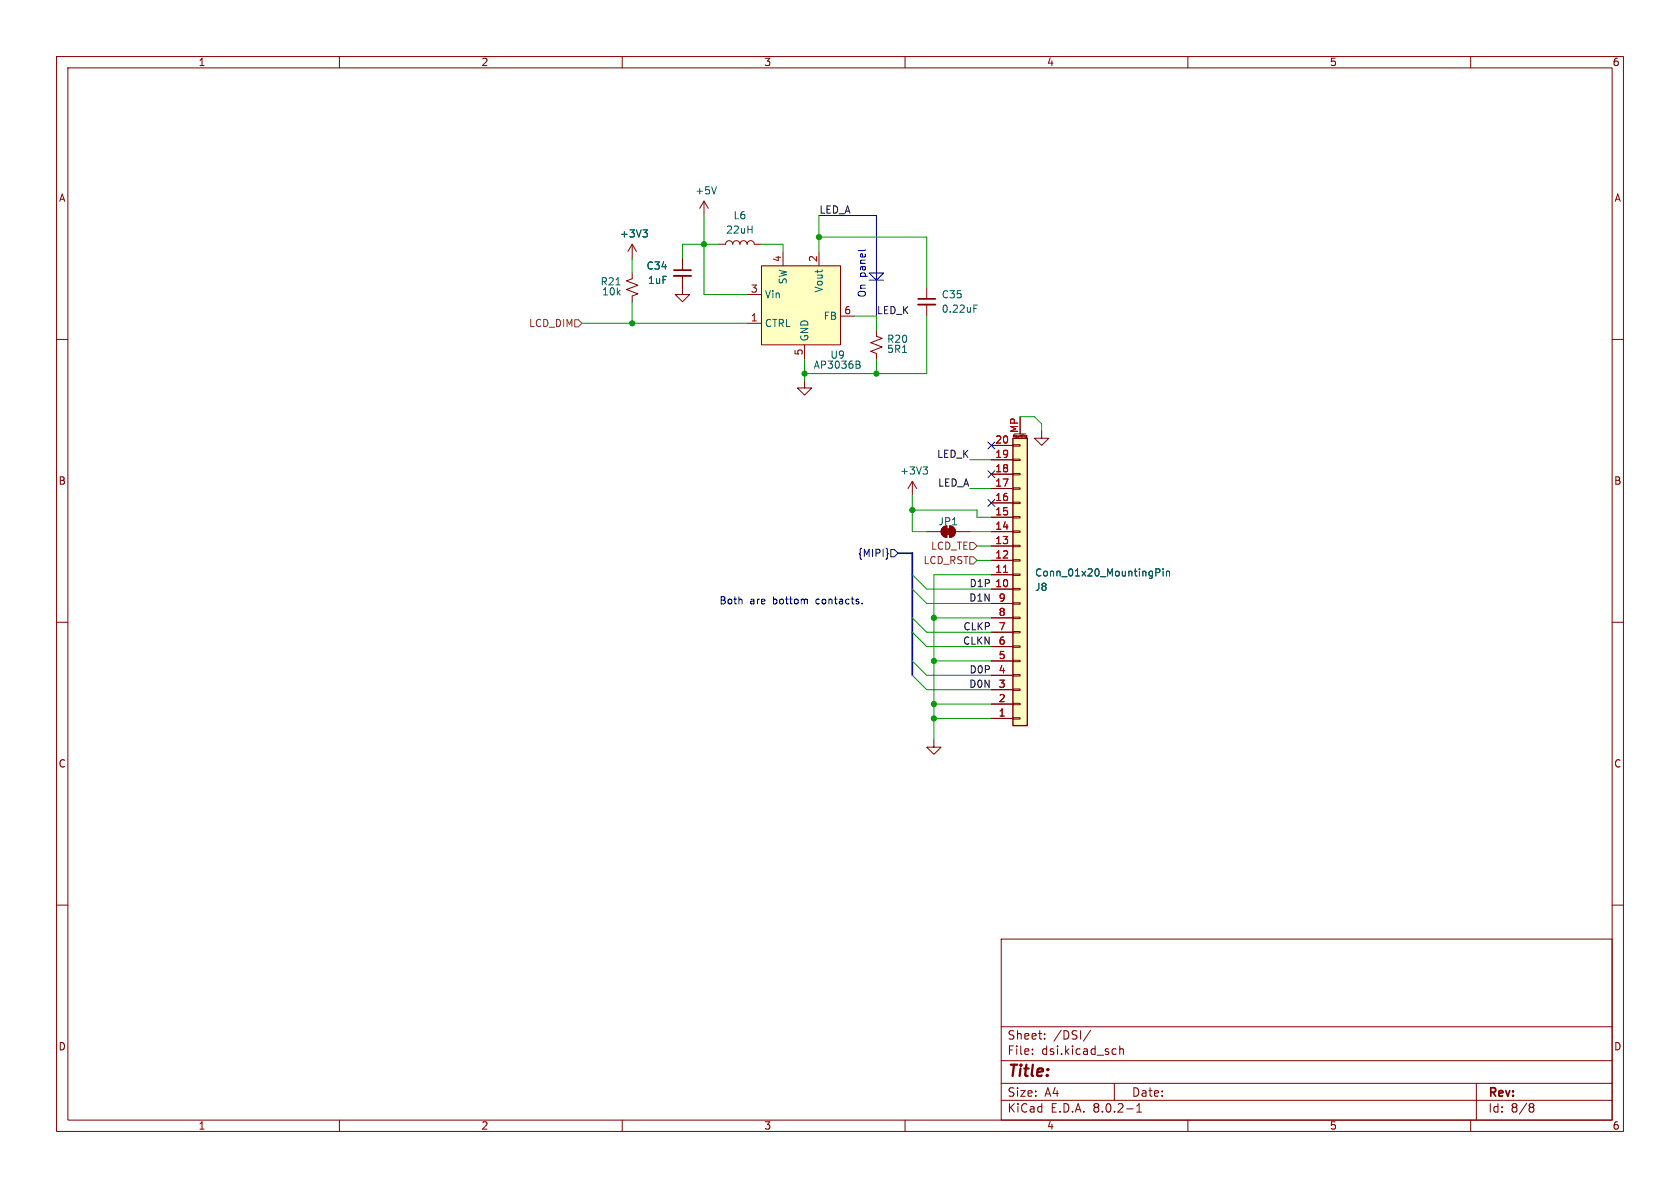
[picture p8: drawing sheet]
(kicad_sch
 (version 20231120)
 (generator "eeschema")
 (generator_version "8.0")
 (paper "A4")
 (lib_symbols
  (symbol "Connector_Generic_MountingPin:Conn_01x20_MountingPin"
   (pin_names
    (offset 1.016) hide) (exclude_from_sim no) (in_bom yes) (on_board yes)
   (property "Reference" "J" (at 0 25.4 0) (effects (font (size 1.27 1.27))))
   (property "Value" "Conn_01x20_MountingPin" (at 1.27 -27.94 0) (effects (font (size 1.27 1.27)) (justify left)))
   (property "Footprint" "" (at 0 0 0) (effects (font (size 1.27 1.27)) (hide yes)))
   (property "Datasheet" "~" (at 0 0 0) (effects (font (size 1.27 1.27)) (hide yes)))
   (property "Description" "Generic connectable mounting pin connector, single row, 01x20, script generated (kicad-library-utils/schlib/autogen/connector/)" (at 0 0 0) (effects (font (size 1.27 1.27)) (hide yes)))
   (symbol "Conn_01x20_MountingPin_1_1"
    (rectangle (start -1.27 -25.273) (end 0 -25.527) (stroke (width 0.1524) (type default)) (fill (type none)))
    (rectangle (start -1.27 -22.733) (end 0 -22.987) (stroke (width 0.1524) (type default)) (fill (type none)))
    (rectangle (start -1.27 -20.193) (end 0 -20.447) (stroke (width 0.1524) (type default)) (fill (type none)))
    (rectangle (start -1.27 -17.653) (end 0 -17.907) (stroke (width 0.1524) (type default)) (fill (type none)))
    (rectangle (start -1.27 -15.113) (end 0 -15.367) (stroke (width 0.1524) (type default)) (fill (type none)))
    (rectangle (start -1.27 -12.573) (end 0 -12.827) (stroke (width 0.1524) (type default)) (fill (type none)))
    (rectangle (start -1.27 -10.033) (end 0 -10.287) (stroke (width 0.1524) (type default)) (fill (type none)))
    (rectangle (start -1.27 -7.493) (end 0 -7.747) (stroke (width 0.1524) (type default)) (fill (type none)))
    (rectangle (start -1.27 -4.953) (end 0 -5.207) (stroke (width 0.1524) (type default)) (fill (type none)))
    (rectangle (start -1.27 -2.413) (end 0 -2.667) (stroke (width 0.1524) (type default)) (fill (type none)))
    (rectangle (start -1.27 0.127) (end 0 -0.127) (stroke (width 0.1524) (type default)) (fill (type none)))
    (rectangle (start -1.27 2.667) (end 0 2.413) (stroke (width 0.1524) (type default)) (fill (type none)))
    (rectangle (start -1.27 5.207) (end 0 4.953) (stroke (width 0.1524) (type default)) (fill (type none)))
    (rectangle (start -1.27 7.747) (end 0 7.493) (stroke (width 0.1524) (type default)) (fill (type none)))
    (rectangle (start -1.27 10.287) (end 0 10.033) (stroke (width 0.1524) (type default)) (fill (type none)))
    (rectangle (start -1.27 12.827) (end 0 12.573) (stroke (width 0.1524) (type default)) (fill (type none)))
    (rectangle (start -1.27 15.367) (end 0 15.113) (stroke (width 0.1524) (type default)) (fill (type none)))
    (rectangle (start -1.27 17.907) (end 0 17.653) (stroke (width 0.1524) (type default)) (fill (type none)))
    (rectangle (start -1.27 20.447) (end 0 20.193) (stroke (width 0.1524) (type default)) (fill (type none)))
    (rectangle (start -1.27 22.987) (end 0 22.733) (stroke (width 0.1524) (type default)) (fill (type none)))
    (rectangle (start -1.27 24.13) (end 1.27 -26.67) (stroke (width 0.254) (type default)) (fill (type background)))
    (polyline (pts (xy -1.016 -27.432) (xy 1.016 -27.432)) (stroke (width 0.1524) (type default)) (fill (type none)))
    (text "Mounting" (at 0 -27.051 0) (effects (font (size 0.381 0.381))))
    (pin passive line (at -5.08 22.86 0) (length 3.81) (name "Pin_1" (effects (font (size 1.27 1.27)))) (number "1" (effects (font (size 1.27 1.27)))))
    (pin passive line (at -5.08 0 0) (length 3.81) (name "Pin_10" (effects (font (size 1.27 1.27)))) (number "10" (effects (font (size 1.27 1.27)))))
    (pin passive line (at -5.08 -2.54 0) (length 3.81) (name "Pin_11" (effects (font (size 1.27 1.27)))) (number "11" (effects (font (size 1.27 1.27)))))
    (pin passive line (at -5.08 -5.08 0) (length 3.81) (name "Pin_12" (effects (font (size 1.27 1.27)))) (number "12" (effects (font (size 1.27 1.27)))))
    (pin passive line (at -5.08 -7.62 0) (length 3.81) (name "Pin_13" (effects (font (size 1.27 1.27)))) (number "13" (effects (font (size 1.27 1.27)))))
    (pin passive line (at -5.08 -10.16 0) (length 3.81) (name "Pin_14" (effects (font (size 1.27 1.27)))) (number "14" (effects (font (size 1.27 1.27)))))
    (pin passive line (at -5.08 -12.7 0) (length 3.81) (name "Pin_15" (effects (font (size 1.27 1.27)))) (number "15" (effects (font (size 1.27 1.27)))))
    (pin passive line (at -5.08 -15.24 0) (length 3.81) (name "Pin_16" (effects (font (size 1.27 1.27)))) (number "16" (effects (font (size 1.27 1.27)))))
    (pin passive line (at -5.08 -17.78 0) (length 3.81) (name "Pin_17" (effects (font (size 1.27 1.27)))) (number "17" (effects (font (size 1.27 1.27)))))
    (pin passive line (at -5.08 -20.32 0) (length 3.81) (name "Pin_18" (effects (font (size 1.27 1.27)))) (number "18" (effects (font (size 1.27 1.27)))))
    (pin passive line (at -5.08 -22.86 0) (length 3.81) (name "Pin_19" (effects (font (size 1.27 1.27)))) (number "19" (effects (font (size 1.27 1.27)))))
    (pin passive line (at -5.08 20.32 0) (length 3.81) (name "Pin_2" (effects (font (size 1.27 1.27)))) (number "2" (effects (font (size 1.27 1.27)))))
    (pin passive line (at -5.08 -25.4 0) (length 3.81) (name "Pin_20" (effects (font (size 1.27 1.27)))) (number "20" (effects (font (size 1.27 1.27)))))
    (pin passive line (at -5.08 17.78 0) (length 3.81) (name "Pin_3" (effects (font (size 1.27 1.27)))) (number "3" (effects (font (size 1.27 1.27)))))
    (pin passive line (at -5.08 15.24 0) (length 3.81) (name "Pin_4" (effects (font (size 1.27 1.27)))) (number "4" (effects (font (size 1.27 1.27)))))
    (pin passive line (at -5.08 12.7 0) (length 3.81) (name "Pin_5" (effects (font (size 1.27 1.27)))) (number "5" (effects (font (size 1.27 1.27)))))
    (pin passive line (at -5.08 10.16 0) (length 3.81) (name "Pin_6" (effects (font (size 1.27 1.27)))) (number "6" (effects (font (size 1.27 1.27)))))
    (pin passive line (at -5.08 7.62 0) (length 3.81) (name "Pin_7" (effects (font (size 1.27 1.27)))) (number "7" (effects (font (size 1.27 1.27)))))
    (pin passive line (at -5.08 5.08 0) (length 3.81) (name "Pin_8" (effects (font (size 1.27 1.27)))) (number "8" (effects (font (size 1.27 1.27)))))
    (pin passive line (at -5.08 2.54 0) (length 3.81) (name "Pin_9" (effects (font (size 1.27 1.27)))) (number "9" (effects (font (size 1.27 1.27)))))
    (pin passive line (at 0 -30.48 90) (length 3.048) (name "MountPin" (effects (font (size 1.27 1.27)))) (number "MP" (effects (font (size 1.27 1.27)))))))
  (symbol "Device:C_Small"
   (pin_numbers hide)
   (pin_names
    (offset 0.254) hide) (exclude_from_sim no) (in_bom yes) (on_board yes)
   (property "Reference" "C" (at 0.254 1.778 0) (effects (font (size 1.27 1.27)) (justify left)))
   (property "Value" "C_Small" (at 0.254 -2.032 0) (effects (font (size 1.27 1.27)) (justify left)))
   (property "Footprint" "" (at 0 0 0) (effects (font (size 1.27 1.27)) (hide yes)))
   (property "Datasheet" "~" (at 0 0 0) (effects (font (size 1.27 1.27)) (hide yes)))
   (property "Description" "Unpolarized capacitor, small symbol" (at 0 0 0) (effects (font (size 1.27 1.27)) (hide yes)))
   (symbol "C_Small_0_1"
    (polyline (pts (xy -1.524 -0.508) (xy 1.524 -0.508)) (stroke (width 0.3302) (type default)) (fill (type none)))
    (polyline (pts (xy -1.524 0.508) (xy 1.524 0.508)) (stroke (width 0.3048) (type default)) (fill (type none))))
   (symbol "C_Small_1_1"
    (pin passive line (at 0 2.54 270) (length 2.032) (name "~" (effects (font (size 1.27 1.27)))) (number "1" (effects (font (size 1.27 1.27)))))
    (pin passive line (at 0 -2.54 90) (length 2.032) (name "~" (effects (font (size 1.27 1.27)))) (number "2" (effects (font (size 1.27 1.27)))))))
  (symbol "Device:L"
   (pin_numbers hide)
   (pin_names
    (offset 1.016) hide) (exclude_from_sim no) (in_bom yes) (on_board yes)
   (property "Reference" "L" (at -1.27 0 90) (effects (font (size 1.27 1.27))))
   (property "Value" "L" (at 1.905 0 90) (effects (font (size 1.27 1.27))))
   (property "Footprint" "" (at 0 0 0) (effects (font (size 1.27 1.27)) (hide yes)))
   (property "Datasheet" "~" (at 0 0 0) (effects (font (size 1.27 1.27)) (hide yes)))
   (property "Description" "Inductor" (at 0 0 0) (effects (font (size 1.27 1.27)) (hide yes)))
   (symbol "L_0_1"
    (arc (start 0 -2.54) (mid 0.6323 -1.905) (end 0 -1.27) (stroke (width 0) (type default)) (fill (type none)))
    (arc (start 0 -1.27) (mid 0.6323 -0.635) (end 0 0) (stroke (width 0) (type default)) (fill (type none)))
    (arc (start 0 0) (mid 0.6323 0.635) (end 0 1.27) (stroke (width 0) (type default)) (fill (type none)))
    (arc (start 0 1.27) (mid 0.6323 1.905) (end 0 2.54) (stroke (width 0) (type default)) (fill (type none))))
   (symbol "L_1_1"
    (pin passive line (at 0 3.81 270) (length 1.27) (name "1" (effects (font (size 1.27 1.27)))) (number "1" (effects (font (size 1.27 1.27)))))
    (pin passive line (at 0 -3.81 90) (length 1.27) (name "2" (effects (font (size 1.27 1.27)))) (number "2" (effects (font (size 1.27 1.27)))))))
  (symbol "Device:R_Small_US"
   (pin_numbers hide)
   (pin_names
    (offset 0.254) hide) (exclude_from_sim no) (in_bom yes) (on_board yes)
   (property "Reference" "R" (at 0.762 0.508 0) (effects (font (size 1.27 1.27)) (justify left)))
   (property "Value" "R_Small_US" (at 0.762 -1.016 0) (effects (font (size 1.27 1.27)) (justify left)))
   (property "Footprint" "" (at 0 0 0) (effects (font (size 1.27 1.27)) (hide yes)))
   (property "Datasheet" "~" (at 0 0 0) (effects (font (size 1.27 1.27)) (hide yes)))
   (property "Description" "Resistor, small US symbol" (at 0 0 0) (effects (font (size 1.27 1.27)) (hide yes)))
   (symbol "R_Small_US_1_1"
    (polyline (pts (xy 0 0) (xy 1.016 -0.381) (xy 0 -0.762) (xy -1.016 -1.143) (xy 0 -1.524)) (stroke (width 0) (type default)) (fill (type none)))
    (polyline (pts (xy 0 1.524) (xy 1.016 1.143) (xy 0 0.762) (xy -1.016 0.381) (xy 0 0)) (stroke (width 0) (type default)) (fill (type none)))
    (pin passive line (at 0 2.54 270) (length 1.016) (name "~" (effects (font (size 1.27 1.27)))) (number "1" (effects (font (size 1.27 1.27)))))
    (pin passive line (at 0 -2.54 90) (length 1.016) (name "~" (effects (font (size 1.27 1.27)))) (number "2" (effects (font (size 1.27 1.27)))))))
  (symbol "Jumper:SolderJumper_2_Bridged"
   (pin_numbers hide)
   (pin_names
    (offset 0) hide) (exclude_from_sim yes) (in_bom no) (on_board yes)
   (property "Reference" "JP" (at 0 2.032 0) (effects (font (size 1.27 1.27))))
   (property "Value" "SolderJumper_2_Bridged" (at 0 -2.54 0) (effects (font (size 1.27 1.27))))
   (property "Footprint" "" (at 0 0 0) (effects (font (size 1.27 1.27)) (hide yes)))
   (property "Datasheet" "~" (at 0 0 0) (effects (font (size 1.27 1.27)) (hide yes)))
   (property "Description" "Solder Jumper, 2-pole, closed/bridged" (at 0 0 0) (effects (font (size 1.27 1.27)) (hide yes)))
   (symbol "SolderJumper_2_Bridged_0_1"
    (rectangle (start -0.508 0.508) (end 0.508 -0.508) (stroke (width 0) (type default)) (fill (type outline)))
    (arc (start -0.254 1.016) (mid -1.2656 0) (end -0.254 -1.016) (stroke (width 0) (type default)) (fill (type none)))
    (arc (start -0.254 1.016) (mid -1.2656 0) (end -0.254 -1.016) (stroke (width 0) (type default)) (fill (type outline)))
    (polyline (pts (xy -0.254 1.016) (xy -0.254 -1.016)) (stroke (width 0) (type default)) (fill (type none)))
    (polyline (pts (xy 0.254 1.016) (xy 0.254 -1.016)) (stroke (width 0) (type default)) (fill (type none)))
    (arc (start 0.254 -1.016) (mid 1.2656 0) (end 0.254 1.016) (stroke (width 0) (type default)) (fill (type none)))
    (arc (start 0.254 -1.016) (mid 1.2656 0) (end 0.254 1.016) (stroke (width 0) (type default)) (fill (type outline))))
   (symbol "SolderJumper_2_Bridged_1_1"
    (pin passive line (at -3.81 0 0) (length 2.54) (name "A" (effects (font (size 1.27 1.27)))) (number "1" (effects (font (size 1.27 1.27)))))
    (pin passive line (at 3.81 0 180) (length 2.54) (name "B" (effects (font (size 1.27 1.27)))) (number "2" (effects (font (size 1.27 1.27)))))))
  (symbol "Wlkr_Drivers:AP3036B" (exclude_from_sim no) (in_bom yes) (on_board yes)
   (property "Reference" "U" (at 11.938 -3.048 0) (effects (font (size 1.27 1.27)) (justify left)))
   (property "Value" "AP3036B" (at 8.636 -1.27 0) (effects (font (size 1.27 1.27)) (justify left)))
   (property "Footprint" "Package_TO_SOT_SMD:SOT-23-6" (at 0 2.54 0) (effects (font (size 1.27 1.27)) (hide yes)))
   (property "Datasheet" "" (at 0 2.54 0) (effects (font (size 1.27 1.27)) (hide yes)))
   (property "Description" "" (at 0 2.54 0) (effects (font (size 1.27 1.27)) (hide yes)))
   (symbol "AP3036B_1_1"
    (rectangle (start 0 13.97) (end 13.97 0) (stroke (width 0) (type default)) (fill (type background)))
    (pin input line (at -2.54 3.81 0) (length 2.54) (name "CTRL" (effects (font (size 1.27 1.27)))) (number "1" (effects (font (size 1.27 1.27)))))
    (pin input line (at 10.16 16.51 270) (length 2.54) (name "Vout" (effects (font (size 1.27 1.27)))) (number "2" (effects (font (size 1.27 1.27)))))
    (pin input line (at -2.54 8.89 0) (length 2.54) (name "Vin" (effects (font (size 1.27 1.27)))) (number "3" (effects (font (size 1.27 1.27)))))
    (pin input line (at 3.81 16.51 270) (length 2.54) (name "SW" (effects (font (size 1.27 1.27)))) (number "4" (effects (font (size 1.27 1.27)))))
    (pin input line (at 7.62 -2.54 90) (length 2.54) (name "GND" (effects (font (size 1.27 1.27)))) (number "5" (effects (font (size 1.27 1.27)))))
    (pin input line (at 16.51 5.08 180) (length 2.54) (name "FB" (effects (font (size 1.27 1.27)))) (number "6" (effects (font (size 1.27 1.27)))))))
  (symbol "hardware-rescue:+3V3-power"
   (power)
   (pin_names
    (offset 0)) (exclude_from_sim no) (in_bom yes) (on_board yes)
   (property "Reference" "#PWR" (at 0 -3.81 0) (effects (font (size 1.27 1.27)) (hide yes)))
   (property "Value" "power_+3V3" (at 0 3.556 0) (effects (font (size 1.27 1.27))))
   (property "Footprint" "" (at 0 0 0) (effects (font (size 1.27 1.27)) (hide yes)))
   (property "Datasheet" "" (at 0 0 0) (effects (font (size 1.27 1.27)) (hide yes)))
   (property "Description" "" (at 0 0 0) (effects (font (size 1.27 1.27)) (hide yes)))
   (symbol "+3V3-power_0_1"
    (polyline (pts (xy -0.762 1.27) (xy 0 2.54)) (stroke (width 0) (type solid)) (fill (type none)))
    (polyline (pts (xy 0 0) (xy 0 2.54)) (stroke (width 0) (type solid)) (fill (type none)))
    (polyline (pts (xy 0 2.54) (xy 0.762 1.27)) (stroke (width 0) (type solid)) (fill (type none))))
   (symbol "+3V3-power_1_1"
    (pin power_in line (at 0 0 90) (length 0) hide (name "+3V3" (effects (font (size 1.27 1.27)))) (number "1" (effects (font (size 1.27 1.27)))))))
  (symbol "hardware-rescue:GND-power"
   (power)
   (pin_names
    (offset 0)) (exclude_from_sim no) (in_bom yes) (on_board yes)
   (property "Reference" "#PWR" (at 0 -6.35 0) (effects (font (size 1.27 1.27)) (hide yes)))
   (property "Value" "power_GND" (at 0 -3.81 0) (effects (font (size 1.27 1.27))))
   (property "Footprint" "" (at 0 0 0) (effects (font (size 1.27 1.27)) (hide yes)))
   (property "Datasheet" "" (at 0 0 0) (effects (font (size 1.27 1.27)) (hide yes)))
   (property "Description" "" (at 0 0 0) (effects (font (size 1.27 1.27)) (hide yes)))
   (symbol "GND-power_0_1"
    (polyline (pts (xy 0 0) (xy 0 -1.27) (xy 1.27 -1.27) (xy 0 -2.54) (xy -1.27 -1.27) (xy 0 -1.27)) (stroke (width 0) (type solid)) (fill (type none))))
   (symbol "GND-power_1_1"
    (pin power_in line (at 0 0 270) (length 0) hide (name "GND" (effects (font (size 1.27 1.27)))) (number "1" (effects (font (size 1.27 1.27)))))))
  (symbol "power:+5V"
   (power)
   (pin_names
    (offset 0)) (exclude_from_sim no) (in_bom yes) (on_board yes)
   (property "Reference" "#PWR" (at 0 -3.81 0) (effects (font (size 1.27 1.27)) (hide yes)))
   (property "Value" "+5V" (at 0 3.556 0) (effects (font (size 1.27 1.27))))
   (property "Footprint" "" (at 0 0 0) (effects (font (size 1.27 1.27)) (hide yes)))
   (property "Datasheet" "" (at 0 0 0) (effects (font (size 1.27 1.27)) (hide yes)))
   (property "Description" "Power symbol creates a global label with name \"+5V\"" (at 0 0 0) (effects (font (size 1.27 1.27)) (hide yes)))
   (symbol "+5V_0_1"
    (polyline (pts (xy -0.762 1.27) (xy 0 2.54)) (stroke (width 0) (type default)) (fill (type none)))
    (polyline (pts (xy 0 0) (xy 0 2.54)) (stroke (width 0) (type default)) (fill (type none)))
    (polyline (pts (xy 0 2.54) (xy 0.762 1.27)) (stroke (width 0) (type default)) (fill (type none))))
   (symbol "+5V_1_1"
    (pin power_in line (at 0 0 90) (length 0) hide (name "+5V" (effects (font (size 1.27 1.27)))) (number "1" (effects (font (size 1.27 1.27))))))))
 (bus_alias "I2C"
  (members "SDA" "SCL"))
 (bus_alias "MIPI"
  (members "D0P" "D0N" "D1P" "D1N" "CLKP" "CLKN"))
 (junction
  (at 144.78 41.91)
  (diameter 0)
  (color 0 0 0 0))
 (junction
  (at 165.1 116.84)
  (diameter 0)
  (color 0 0 0 0))
 (junction
  (at 124.46 43.18)
  (diameter 0)
  (color 0 0 0 0))
 (junction
  (at 111.76 57.15)
  (diameter 0)
  (color 0 0 0 0))
 (junction
  (at 161.29 90.17)
  (diameter 0)
  (color 0 0 0 0))
 (junction
  (at 165.1 109.22)
  (diameter 0)
  (color 0 0 0 0))
 (junction
  (at 165.1 124.46)
  (diameter 0)
  (color 0 0 0 0))
 (junction
  (at 154.94 66.04)
  (diameter 0)
  (color 0 0 0 0))
 (junction
  (at 165.1 127)
  (diameter 0)
  (color 0 0 0 0))
 (junction
  (at 142.24 66.04)
  (diameter 0)
  (color 0 0 0 0))
 (no_connect
  (at 175.26 83.82))
 (no_connect
  (at 175.26 78.74))
 (no_connect
  (at 175.26 88.9))
 (bus_entry
  (at 161.29 119.38)
  (size 2.54 2.54)
  (stroke (width 0) (type default)))
 (bus_entry
  (at 161.29 116.84)
  (size 2.54 2.54)
  (stroke (width 0) (type default)))
 (bus_entry
  (at 161.29 109.22)
  (size 2.54 2.54)
  (stroke (width 0) (type default)))
 (bus_entry
  (at 161.29 104.14)
  (size 2.54 2.54)
  (stroke (width 0) (type default)))
 (bus_entry
  (at 161.29 111.76)
  (size 2.54 2.54)
  (stroke (width 0) (type default)))
 (bus_entry
  (at 161.29 101.6)
  (size 2.54 2.54)
  (stroke (width 0) (type default)))
 (wire
  (pts (xy 111.76 53.34) (xy 111.76 57.15))
  (stroke (width 0) (type default)))
 (wire
  (pts (xy 163.83 93.98) (xy 161.29 93.98))
  (stroke (width 0) (type default)))
 (wire
  (pts (xy 163.83 121.92) (xy 175.26 121.92))
  (stroke (width 0) (type default)))
 (wire
  (pts (xy 172.72 91.44) (xy 175.26 91.44))
  (stroke (width 0) (type default)))
 (wire
  (pts (xy 172.72 96.52) (xy 175.26 96.52))
  (stroke (width 0) (type default)))
 (polyline
  (pts (xy 154.94 38.1) (xy 154.94 55.88))
  (stroke (width 0) (type default)))
 (wire
  (pts (xy 175.26 93.98) (xy 171.45 93.98))
  (stroke (width 0) (type default)))
 (wire
  (pts (xy 111.76 57.15) (xy 132.08 57.15))
  (stroke (width 0) (type default)))
 (wire
  (pts (xy 111.76 45.72) (xy 111.76 48.26))
  (stroke (width 0) (type default)))
 (wire
  (pts (xy 142.24 63.5) (xy 142.24 66.04))
  (stroke (width 0) (type default)))
 (wire
  (pts (xy 182.88 73.66) (xy 184.15 74.93))
  (stroke (width 0) (type default)))
 (wire
  (pts (xy 163.83 114.3) (xy 175.26 114.3))
  (stroke (width 0) (type default)))
 (wire
  (pts (xy 163.83 104.14) (xy 175.26 104.14))
  (stroke (width 0) (type default)))
 (wire
  (pts (xy 165.1 124.46) (xy 165.1 127))
  (stroke (width 0) (type default)))
 (wire
  (pts (xy 132.08 52.07) (xy 124.46 52.07))
  (stroke (width 0) (type default)))
 (wire
  (pts (xy 165.1 116.84) (xy 165.1 124.46))
  (stroke (width 0) (type default)))
 (wire
  (pts (xy 171.45 86.36) (xy 175.26 86.36))
  (stroke (width 0) (type default)))
 (polyline
  (pts (xy 154.94 49.53) (xy 153.67 48.26))
  (stroke (width 0) (type default)))
 (wire
  (pts (xy 142.24 66.04) (xy 154.94 66.04))
  (stroke (width 0) (type default)))
 (wire
  (pts (xy 180.34 73.66) (xy 182.88 73.66))
  (stroke (width 0) (type default)))
 (wire
  (pts (xy 165.1 101.6) (xy 165.1 109.22))
  (stroke (width 0) (type default)))
 (wire
  (pts (xy 124.46 43.18) (xy 127 43.18))
  (stroke (width 0) (type default)))
 (bus
  (pts (xy 158.75 97.79) (xy 161.29 97.79))
  (stroke (width 0) (type default)))
 (wire
  (pts (xy 165.1 109.22) (xy 165.1 116.84))
  (stroke (width 0) (type default)))
 (wire
  (pts (xy 165.1 109.22) (xy 175.26 109.22))
  (stroke (width 0) (type default)))
 (wire
  (pts (xy 163.83 106.68) (xy 175.26 106.68))
  (stroke (width 0) (type default)))
 (wire
  (pts (xy 134.62 43.18) (xy 138.43 43.18))
  (stroke (width 0) (type default)))
 (wire
  (pts (xy 184.15 74.93) (xy 184.15 76.2))
  (stroke (width 0) (type default)))
 (polyline
  (pts (xy 144.78 38.1) (xy 154.94 38.1))
  (stroke (width 0) (type default)))
 (wire
  (pts (xy 163.83 41.91) (xy 163.83 50.8))
  (stroke (width 0) (type default)))
 (wire
  (pts (xy 165.1 116.84) (xy 175.26 116.84))
  (stroke (width 0) (type default)))
 (bus
  (pts (xy 161.29 97.79) (xy 161.29 101.6))
  (stroke (width 0) (type default)))
 (bus
  (pts (xy 161.29 104.14) (xy 161.29 109.22))
  (stroke (width 0) (type default)))
 (wire
  (pts (xy 165.1 127) (xy 165.1 130.81))
  (stroke (width 0) (type default)))
 (wire
  (pts (xy 142.24 66.04) (xy 142.24 67.31))
  (stroke (width 0) (type default)))
 (wire
  (pts (xy 124.46 43.18) (xy 124.46 52.07))
  (stroke (width 0) (type default)))
 (wire
  (pts (xy 171.45 81.28) (xy 175.26 81.28))
  (stroke (width 0) (type default)))
 (wire
  (pts (xy 165.1 127) (xy 175.26 127))
  (stroke (width 0) (type default)))
 (wire
  (pts (xy 172.72 90.17) (xy 161.29 90.17))
  (stroke (width 0) (type default)))
 (wire
  (pts (xy 124.46 38.1) (xy 124.46 43.18))
  (stroke (width 0) (type default)))
 (wire
  (pts (xy 161.29 90.17) (xy 161.29 93.98))
  (stroke (width 0) (type default)))
 (wire
  (pts (xy 172.72 90.17) (xy 172.72 91.44))
  (stroke (width 0) (type default)))
 (wire
  (pts (xy 154.94 55.88) (xy 154.94 58.42))
  (stroke (width 0) (type default)))
 (wire
  (pts (xy 163.83 111.76) (xy 175.26 111.76))
  (stroke (width 0) (type default)))
 (wire
  (pts (xy 163.83 55.88) (xy 163.83 66.04))
  (stroke (width 0) (type default)))
 (polyline
  (pts (xy 156.21 48.26) (xy 154.94 49.53))
  (stroke (width 0) (type default)))
 (wire
  (pts (xy 163.83 119.38) (xy 175.26 119.38))
  (stroke (width 0) (type default)))
 (wire
  (pts (xy 144.78 38.1) (xy 144.78 41.91))
  (stroke (width 0) (type default)))
 (wire
  (pts (xy 138.43 43.18) (xy 138.43 44.45))
  (stroke (width 0) (type default)))
 (wire
  (pts (xy 161.29 87.63) (xy 161.29 90.17))
  (stroke (width 0) (type default)))
 (wire
  (pts (xy 154.94 66.04) (xy 154.94 63.5))
  (stroke (width 0) (type default)))
 (wire
  (pts (xy 144.78 41.91) (xy 163.83 41.91))
  (stroke (width 0) (type default)))
 (polyline
  (pts (xy 153.67 48.26) (xy 156.21 48.26))
  (stroke (width 0) (type default)))
 (wire
  (pts (xy 175.26 101.6) (xy 165.1 101.6))
  (stroke (width 0) (type default)))
 (wire
  (pts (xy 144.78 41.91) (xy 144.78 44.45))
  (stroke (width 0) (type default)))
 (bus
  (pts (xy 161.29 116.84) (xy 161.29 119.38))
  (stroke (width 0) (type default)))
 (bus
  (pts (xy 161.29 111.76) (xy 161.29 116.84))
  (stroke (width 0) (type default)))
 (wire
  (pts (xy 163.83 66.04) (xy 154.94 66.04))
  (stroke (width 0) (type default)))
 (wire
  (pts (xy 102.87 57.15) (xy 111.76 57.15))
  (stroke (width 0) (type default)))
 (wire
  (pts (xy 172.72 99.06) (xy 175.26 99.06))
  (stroke (width 0) (type default)))
 (bus
  (pts (xy 161.29 101.6) (xy 161.29 104.14))
  (stroke (width 0) (type default)))
 (wire
  (pts (xy 165.1 124.46) (xy 175.26 124.46))
  (stroke (width 0) (type default)))
 (wire
  (pts (xy 151.13 55.88) (xy 154.94 55.88))
  (stroke (width 0) (type default)))
 (polyline
  (pts (xy 153.67 49.53) (xy 156.21 49.53))
  (stroke (width 0) (type default)))
 (bus
  (pts (xy 161.29 109.22) (xy 161.29 111.76))
  (stroke (width 0) (type default)))
 (wire
  (pts (xy 120.65 43.18) (xy 120.65 45.72))
  (stroke (width 0) (type default)))
 (wire
  (pts (xy 120.65 43.18) (xy 124.46 43.18))
  (stroke (width 0) (type default)))
 (text "Both are bottom contacts."
  (exclude_from_sim no)
  (at 139.954 106.426 0)
  (effects (font (size 1.27 1.27))))
 (text "On panel"
  (exclude_from_sim no)
  (at 152.4 48.514 90)
  (effects (font (size 1.27 1.27))))
 (label "D1N"
  (at 175.26 106.68 180)
  (fields_autoplaced yes)
  (effects (font (size 1.27 1.27)) (justify right bottom)))
 (label "LED_A"
  (at 171.45 86.36 180)
  (fields_autoplaced yes)
  (effects (font (size 1.27 1.27)) (justify right bottom)))
 (label "CLKP"
  (at 175.26 111.76 180)
  (fields_autoplaced yes)
  (effects (font (size 1.27 1.27)) (justify right bottom)))
 (label "LED_K"
  (at 171.45 81.28 180)
  (fields_autoplaced yes)
  (effects (font (size 1.27 1.27)) (justify right bottom)))
 (label "LED_K"
  (at 154.94 55.88 0)
  (fields_autoplaced yes)
  (effects (font (size 1.27 1.27)) (justify left bottom)))
 (label "D0P"
  (at 175.26 119.38 180)
  (fields_autoplaced yes)
  (effects (font (size 1.27 1.27)) (justify right bottom)))
 (label "D0N"
  (at 175.26 121.92 180)
  (fields_autoplaced yes)
  (effects (font (size 1.27 1.27)) (justify right bottom)))
 (label "LED_A"
  (at 144.78 38.1 0)
  (fields_autoplaced yes)
  (effects (font (size 1.27 1.27)) (justify left bottom)))
 (label "D1P"
  (at 175.26 104.14 180)
  (fields_autoplaced yes)
  (effects (font (size 1.27 1.27)) (justify right bottom)))
 (label "CLKN"
  (at 175.26 114.3 180)
  (fields_autoplaced yes)
  (effects (font (size 1.27 1.27)) (justify right bottom)))
 (hierarchical_label "LCD_RST"
  (shape input)
  (at 172.72 99.06 180)
  (fields_autoplaced yes)
  (effects (font (size 1.27 1.27)) (justify right)))
 (hierarchical_label "LCD_DIM"
  (shape input)
  (at 102.87 57.15 180)
  (fields_autoplaced yes)
  (effects (font (size 1.27 1.27)) (justify right)))
 (hierarchical_label "{MIPI}"
  (shape input)
  (at 158.75 97.79 180)
  (fields_autoplaced yes)
  (effects (font (size 1.27 1.27)) (justify right)))
 (hierarchical_label "LCD_TE"
  (shape input)
  (at 172.72 96.52 180)
  (fields_autoplaced yes)
  (effects (font (size 1.27 1.27)) (justify right)))
 (symbol
  (lib_id "Device:C_Small")
  (at 163.83 53.34 0)
  (mirror y)
  (unit 1)
  (exclude_from_sim no)
  (in_bom yes)
  (on_board yes)
  (dnp no)
  (property "Reference" "C35" (at 166.37 52.0762 0) (effects (font (size 1.27 1.27)) (justify right)))
  (property "Value" "0.22uF" (at 166.37 54.6162 0) (effects (font (size 1.27 1.27)) (justify right)))
  (property "Footprint" "Capacitor_SMD:C_0603_1608Metric" (at 163.83 53.34 0) (effects (font (size 1.27 1.27)) (hide yes)))
  (property "Datasheet" "~" (at 163.83 53.34 0) (effects (font (size 1.27 1.27)) (hide yes)))
  (property "Description" "Unpolarized capacitor, small symbol" (at 163.83 53.34 0) (effects (font (size 1.27 1.27)) (hide yes)))
  (property "MPN" "CC0603KRX7R7BB224" (at 163.83 53.34 0) (effects (font (size 1.27 1.27)) (hide yes)))
  (pin "2")
  (pin "1"))
 (symbol
  (lib_id "Connector_Generic_MountingPin:Conn_01x20_MountingPin")
  (at 180.34 104.14 0)
  (mirror x)
  (unit 1)
  (exclude_from_sim no)
  (in_bom yes)
  (on_board yes)
  (dnp no)
  (property "Reference" "J8" (at 182.88 103.7845 0) (effects (font (size 1.27 1.27)) (justify left)))
  (property "Value" "Conn_01x20_MountingPin" (at 182.88 101.2445 0) (effects (font (size 1.27 1.27)) (justify left)))
  (property "Footprint" "Connector_FFC-FPC:Hirose_FH12-20S-0.5SH_1x20-1MP_P0.50mm_Horizontal" (at 180.34 104.14 0) (effects (font (size 1.27 1.27)) (hide yes)))
  (property "Datasheet" "~" (at 180.34 104.14 0) (effects (font (size 1.27 1.27)) (hide yes)))
  (property "Description" "Generic connectable mounting pin connector, single row, 01x20, script generated (kicad-library-utils/schlib/autogen/connector/)" (at 180.34 104.14 0) (effects (font (size 1.27 1.27)) (hide yes)))
  (property "MPN" "FH12-20S-0.5SH(55)" (at 180.34 104.14 0) (effects (font (size 1.27 1.27)) (hide yes)))
  (pin "3")
  (pin "5")
  (pin "15")
  (pin "12")
  (pin "13")
  (pin "9")
  (pin "8")
  (pin "2")
  (pin "4")
  (pin "19")
  (pin "6")
  (pin "16")
  (pin "14")
  (pin "20")
  (pin "1")
  (pin "18")
  (pin "7")
  (pin "11")
  (pin "MP")
  (pin "10")
  (pin "17"))
 (symbol
  (lib_id "hardware-rescue:GND-power")
  (at 165.1 130.81 0)
  (mirror y)
  (unit 1)
  (exclude_from_sim no)
  (in_bom yes)
  (on_board yes)
  (dnp no)
  (property "Reference" "#PWR081" (at 165.1 137.16 0) (effects (font (size 1.27 1.27)) (hide yes)))
  (property "Value" "GND" (at 164.973 134.0612 90) (effects (font (size 1.27 1.27)) (justify right) (hide yes)))
  (property "Footprint" "" (at 165.1 130.81 0) (effects (font (size 1.27 1.27)) (hide yes)))
  (property "Datasheet" "" (at 165.1 130.81 0) (effects (font (size 1.27 1.27)) (hide yes)))
  (property "Description" "" (at 165.1 130.81 0) (effects (font (size 1.27 1.27)) (hide yes)))
  (pin "1"))
 (symbol
  (lib_id "Device:R_Small_US")
  (at 154.94 60.96 0)
  (unit 1)
  (exclude_from_sim no)
  (in_bom yes)
  (on_board yes)
  (dnp no)
  (property "Reference" "R20" (at 156.718 59.944 0) (effects (font (size 1.27 1.27)) (justify left)))
  (property "Value" "5R1" (at 156.718 61.722 0) (effects (font (size 1.27 1.27)) (justify left)))
  (property "Footprint" "Resistor_SMD:R_0402_1005Metric" (at 154.94 60.96 0) (effects (font (size 1.27 1.27)) (hide yes)))
  (property "Datasheet" "~" (at 154.94 60.96 0) (effects (font (size 1.27 1.27)) (hide yes)))
  (property "Description" "" (at 154.94 60.96 0) (effects (font (size 1.27 1.27)) (hide yes)))
  (property "MPN" "RC0402JR-075R1L" (at 153.67 55.88 0) (effects (font (size 1.27 1.27)) (hide yes)))
  (property "Tolerance" "~" (at 153.67 55.88 0) (effects (font (size 1.27 1.27)) (hide yes)))
  (pin "1")
  (pin "2"))
 (symbol
  (lib_id "hardware-rescue:GND-power")
  (at 184.15 76.2 0)
  (mirror y)
  (unit 1)
  (exclude_from_sim no)
  (in_bom yes)
  (on_board yes)
  (dnp no)
  (property "Reference" "#PWR089" (at 184.15 82.55 0) (effects (font (size 1.27 1.27)) (hide yes)))
  (property "Value" "GND" (at 184.023 79.4512 90) (effects (font (size 1.27 1.27)) (justify right) (hide yes)))
  (property "Footprint" "" (at 184.15 76.2 0) (effects (font (size 1.27 1.27)) (hide yes)))
  (property "Datasheet" "" (at 184.15 76.2 0) (effects (font (size 1.27 1.27)) (hide yes)))
  (property "Description" "" (at 184.15 76.2 0) (effects (font (size 1.27 1.27)) (hide yes)))
  (pin "1"))
 (symbol
  (lib_id "Wlkr_Drivers:AP3036B")
  (at 134.62 60.96 0)
  (unit 1)
  (exclude_from_sim no)
  (in_bom yes)
  (on_board yes)
  (dnp no)
  (property "Reference" "U9" (at 148.082 62.738 0) (effects (font (size 1.27 1.27))))
  (property "Value" "AP3036B" (at 148.082 64.516 0) (effects (font (size 1.27 1.27))))
  (property "Footprint" "Package_TO_SOT_SMD:SOT-23-6" (at 134.62 58.42 0) (effects (font (size 1.27 1.27)) (hide yes)))
  (property "Datasheet" "" (at 134.62 58.42 0) (effects (font (size 1.27 1.27)) (hide yes)))
  (property "Description" "" (at 134.62 58.42 0) (effects (font (size 1.27 1.27)) (hide yes)))
  (property "MPN" "AP3036BKTR-G1" (at 134.62 60.96 0) (effects (font (size 1.27 1.27)) (hide yes)))
  (pin "1")
  (pin "6")
  (pin "3")
  (pin "2")
  (pin "4")
  (pin "5"))
 (symbol
  (lib_id "Device:L")
  (at 130.81 43.18 90)
  (unit 1)
  (exclude_from_sim no)
  (in_bom yes)
  (on_board yes)
  (dnp no)
  (fields_autoplaced yes)
  (property "Reference" "L6" (at 130.81 38.1 90) (effects (font (size 1.27 1.27))))
  (property "Value" "22uH" (at 130.81 40.64 90) (effects (font (size 1.27 1.27))))
  (property "Footprint" "Inductor_SMD:L_1210_3225Metric" (at 130.81 43.18 0) (effects (font (size 1.27 1.27)) (hide yes)))
  (property "Datasheet" "~" (at 130.81 43.18 0) (effects (font (size 1.27 1.27)) (hide yes)))
  (property "Description" "Inductor" (at 130.81 43.18 0) (effects (font (size 1.27 1.27)) (hide yes)))
  (property "MPN" "CBC3225T220MR" (at 130.81 43.18 90) (effects (font (size 1.27 1.27)) (hide yes)))
  (pin "2")
  (pin "1"))
 (symbol
  (lib_id "hardware-rescue:+3V3-power")
  (at 111.76 45.72 0)
  (unit 1)
  (exclude_from_sim no)
  (in_bom yes)
  (on_board yes)
  (dnp no)
  (property "Reference" "#PWR094" (at 111.76 49.53 0) (effects (font (size 1.27 1.27)) (hide yes)))
  (property "Value" "+3V3" (at 112.141 41.3258 0) (effects (font (size 1.27 1.27))))
  (property "Footprint" "" (at 111.76 45.72 0) (effects (font (size 1.27 1.27)) (hide yes)))
  (property "Datasheet" "" (at 111.76 45.72 0) (effects (font (size 1.27 1.27)) (hide yes)))
  (property "Description" "" (at 111.76 45.72 0) (effects (font (size 1.27 1.27)) (hide yes)))
  (pin "1"))
 (symbol
  (lib_id "power:+5V")
  (at 124.46 38.1 0)
  (unit 1)
  (exclude_from_sim no)
  (in_bom yes)
  (on_board yes)
  (dnp no)
  (property "Reference" "#PWR092" (at 124.46 41.91 0) (effects (font (size 1.27 1.27)) (hide yes)))
  (property "Value" "+5V" (at 124.841 33.7058 0) (effects (font (size 1.27 1.27))))
  (property "Footprint" "" (at 124.46 38.1 0) (effects (font (size 1.27 1.27)) (hide yes)))
  (property "Datasheet" "" (at 124.46 38.1 0) (effects (font (size 1.27 1.27)) (hide yes)))
  (property "Description" "" (at 124.46 38.1 0) (effects (font (size 1.27 1.27)) (hide yes)))
  (pin "1"))
 (symbol
  (lib_id "hardware-rescue:GND-power")
  (at 142.24 67.31 0)
  (mirror y)
  (unit 1)
  (exclude_from_sim no)
  (in_bom yes)
  (on_board yes)
  (dnp no)
  (property "Reference" "#PWR091" (at 142.24 73.66 0) (effects (font (size 1.27 1.27)) (hide yes)))
  (property "Value" "GND" (at 142.113 70.5612 90) (effects (font (size 1.27 1.27)) (justify right) (hide yes)))
  (property "Footprint" "" (at 142.24 67.31 0) (effects (font (size 1.27 1.27)) (hide yes)))
  (property "Datasheet" "" (at 142.24 67.31 0) (effects (font (size 1.27 1.27)) (hide yes)))
  (property "Description" "" (at 142.24 67.31 0) (effects (font (size 1.27 1.27)) (hide yes)))
  (pin "1"))
 (symbol
  (lib_id "hardware-rescue:+3V3-power")
  (at 161.29 87.63 0)
  (unit 1)
  (exclude_from_sim no)
  (in_bom yes)
  (on_board yes)
  (dnp no)
  (property "Reference" "#PWR079" (at 161.29 91.44 0) (effects (font (size 1.27 1.27)) (hide yes)))
  (property "Value" "+3V3" (at 161.671 83.2358 0) (effects (font (size 1.27 1.27))))
  (property "Footprint" "" (at 161.29 87.63 0) (effects (font (size 1.27 1.27)) (hide yes)))
  (property "Datasheet" "" (at 161.29 87.63 0) (effects (font (size 1.27 1.27)) (hide yes)))
  (property "Description" "" (at 161.29 87.63 0) (effects (font (size 1.27 1.27)) (hide yes)))
  (pin "1"))
 (symbol
  (lib_id "hardware-rescue:GND-power")
  (at 120.65 50.8 0)
  (mirror y)
  (unit 1)
  (exclude_from_sim no)
  (in_bom yes)
  (on_board yes)
  (dnp no)
  (property "Reference" "#PWR093" (at 120.65 57.15 0) (effects (font (size 1.27 1.27)) (hide yes)))
  (property "Value" "GND" (at 120.523 54.0512 90) (effects (font (size 1.27 1.27)) (justify right) (hide yes)))
  (property "Footprint" "" (at 120.65 50.8 0) (effects (font (size 1.27 1.27)) (hide yes)))
  (property "Datasheet" "" (at 120.65 50.8 0) (effects (font (size 1.27 1.27)) (hide yes)))
  (property "Description" "" (at 120.65 50.8 0) (effects (font (size 1.27 1.27)) (hide yes)))
  (pin "1"))
 (symbol
  (lib_id "Device:C_Small")
  (at 120.65 48.26 0)
  (unit 1)
  (exclude_from_sim no)
  (in_bom yes)
  (on_board yes)
  (dnp no)
  (property "Reference" "C34" (at 118.11 46.9962 0) (effects (font (size 1.27 1.27)) (justify right)))
  (property "Value" "1uF" (at 118.11 49.5362 0) (effects (font (size 1.27 1.27)) (justify right)))
  (property "Footprint" "Capacitor_SMD:C_0402_1005Metric" (at 120.65 48.26 0) (effects (font (size 1.27 1.27)) (hide yes)))
  (property "Datasheet" "~" (at 120.65 48.26 0) (effects (font (size 1.27 1.27)) (hide yes)))
  (property "Description" "Unpolarized capacitor, small symbol" (at 120.65 48.26 0) (effects (font (size 1.27 1.27)) (hide yes)))
  (property "MPN" "CL05A105KO5NNNC" (at 120.65 48.26 0) (effects (font (size 1.27 1.27)) (hide yes)))
  (pin "2")
  (pin "1"))
 (symbol
  (lib_id "Device:R_Small_US")
  (at 111.76 50.8 0)
  (mirror y)
  (unit 1)
  (exclude_from_sim no)
  (in_bom yes)
  (on_board yes)
  (dnp no)
  (property "Reference" "R21" (at 109.982 49.784 0) (effects (font (size 1.27 1.27)) (justify left)))
  (property "Value" "10k" (at 109.982 51.562 0) (effects (font (size 1.27 1.27)) (justify left)))
  (property "Footprint" "Resistor_SMD:R_0402_1005Metric" (at 111.76 50.8 0) (effects (font (size 1.27 1.27)) (hide yes)))
  (property "Datasheet" "~" (at 111.76 50.8 0) (effects (font (size 1.27 1.27)) (hide yes)))
  (property "Description" "" (at 111.76 50.8 0) (effects (font (size 1.27 1.27)) (hide yes)))
  (property "MPN" "RC0402JR-0710KL" (at 113.03 45.72 0) (effects (font (size 1.27 1.27)) (hide yes)))
  (property "Tolerance" "~" (at 113.03 45.72 0) (effects (font (size 1.27 1.27)) (hide yes)))
  (pin "1")
  (pin "2"))
 (symbol
  (lib_id "Jumper:SolderJumper_2_Bridged")
  (at 167.64 93.98 0)
  (unit 1)
  (exclude_from_sim yes)
  (in_bom no)
  (on_board yes)
  (dnp no)
  (property "Reference" "JP1" (at 167.64 92.202 0) (effects (font (size 1.27 1.27))))
  (property "Value" "SolderJumper_2_Bridged" (at 167.64 90.17 0) (effects (font (size 1.27 1.27)) (hide yes)))
  (property "Footprint" "Jumper:SolderJumper-2_P1.3mm_Bridged_Pad1.0x1.5mm" (at 167.64 93.98 0) (effects (font (size 1.27 1.27)) (hide yes)))
  (property "Datasheet" "~" (at 167.64 93.98 0) (effects (font (size 1.27 1.27)) (hide yes)))
  (property "Description" "Solder Jumper, 2-pole, closed/bridged" (at 167.64 93.98 0) (effects (font (size 1.27 1.27)) (hide yes)))
  (pin "2")
  (pin "1")))
